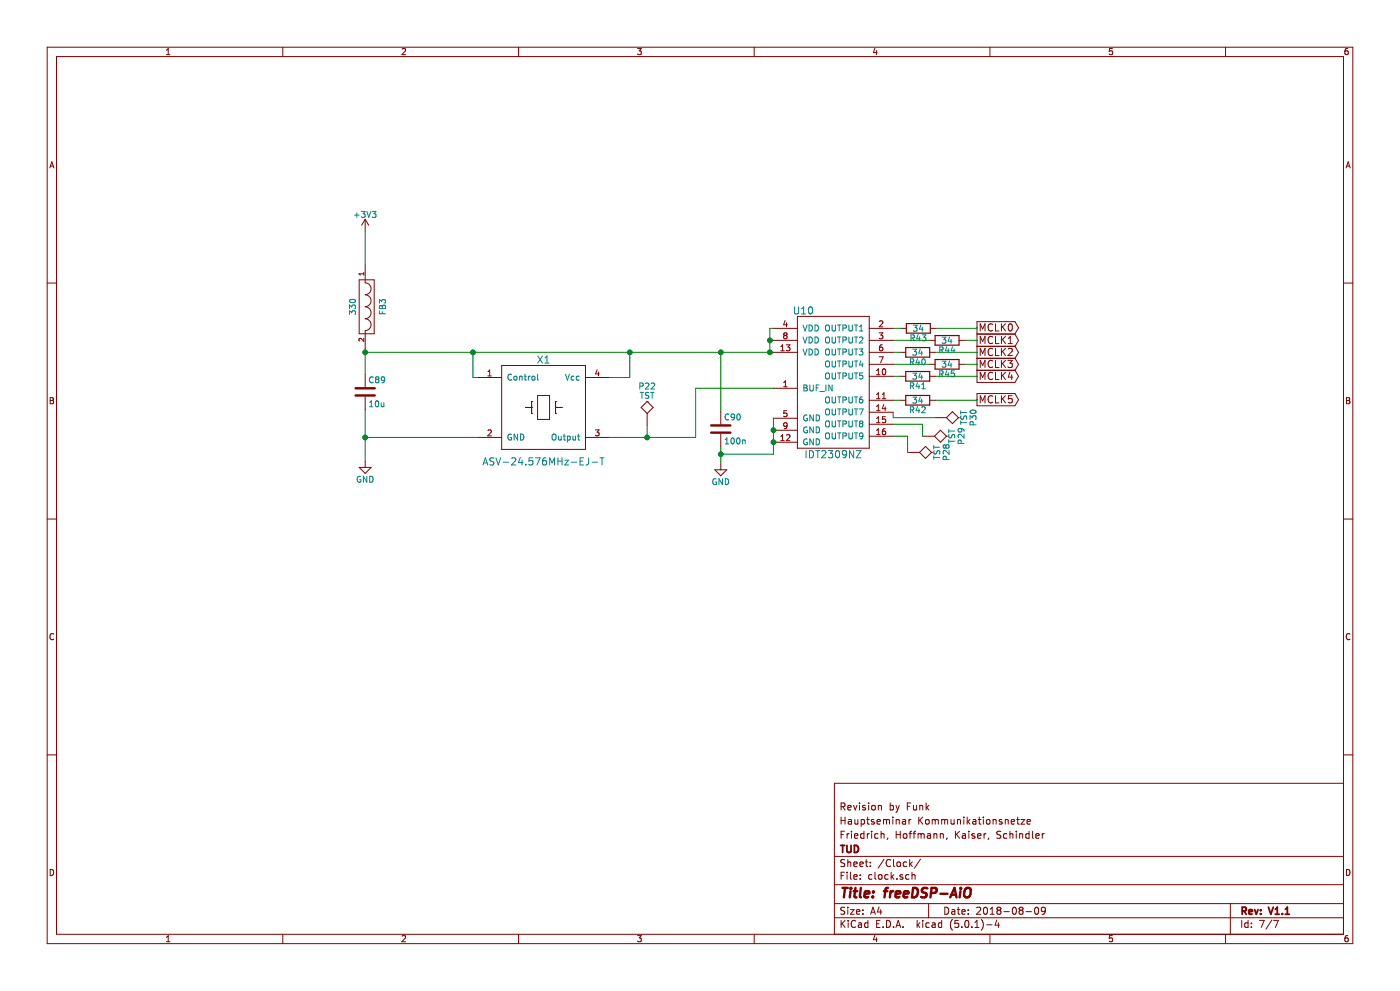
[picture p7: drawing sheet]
EESchema Schematic File Version 4
LIBS:smd_aio-cache
EELAYER 26 0
EELAYER END
$Descr A4 11693 8268
encoding utf-8
Sheet 7 7
Title "freeDSP-AiO"
Date "2018-08-09"
Rev "V1.1"
Comp "TUD"
Comment1 "Friedrich, Hoffmann, Kaiser, Schindler"
Comment2 "Hauptseminar Kommunikationsnetze"
Comment3 "Revision by Funk"
Comment4 ""
$EndDescr
$Comp
L smd_aio-rescue:Crystal_Oszillator X1
U 1 1
P 4540 3400
F 0 "X1" H 4540 3800 60  0000 C CNN
F 1 "ASV-24.576MHz-EJ-T" H 4540 2950 60  0000 C CNN
F 2 "fdsp_crystal-oscillator_new:Oscillator_SMD_Abracon_ASV-4pin_7.0x5.1mm_HandSoldering" H 4440 3300 60  0001 C CNN
F 3 "" H 4440 3300 60  0000 C CNN
	1    4540 3400
	1    0    0    -1  
$EndComp
$Comp
L smd_aio-rescue:FILTER FB3
U 1 1
P 3050 2560
F 0 "FB3" H 3050 2710 50  0000 C CNN
F 1 "330" H 3050 2460 50  0000 C CNN
F 2 "fdsp_capacitor:C_0805_HandSoldering" H 3050 2560 50  0001 C CNN
F 3 "" H 3050 2560 50  0000 C CNN
	1    3050 2560
	0    1    1    0   
$EndComp
$Comp
L smd_aio-rescue:+3V3 #PWR0141
U 1 1
P 3050 1930
F 0 "#PWR0141" H 3050 1780 50  0001 C CNN
F 1 "+3V3" H 3050 2070 50  0000 C CNN
F 2 "" H 3050 1930 60  0000 C CNN
F 3 "" H 3050 1930 60  0000 C CNN
	1    3050 1930
	1    0    0    -1  
$EndComp
$Comp
L smd_aio-rescue:C C89
U 1 1
P 3050 3270
F 0 "C89" H 3075 3370 50  0000 L CNN
F 1 "10u" H 3075 3170 50  0000 L CNN
F 2 "fdsp_capacitor:C_1206_HandSoldering" H 3088 3120 30  0001 C CNN
F 3 "" H 3050 3270 60  0000 C CNN
	1    3050 3270
	1    0    0    -1  
$EndComp
$Comp
L smd_aio-rescue:GND #PWR0142
U 1 1
P 3050 3850
F 0 "#PWR0142" H 3050 3600 50  0001 C CNN
F 1 "GND" H 3050 3700 50  0000 C CNN
F 2 "" H 3050 3850 60  0000 C CNN
F 3 "" H 3050 3850 60  0000 C CNN
	1    3050 3850
	1    0    0    -1  
$EndComp
Text GLabel 8160 2735 2    60   Output ~ 0
MCLK0
Text GLabel 8160 2840 2    60   Output ~ 0
MCLK1
Text GLabel 8160 3040 2    60   Output ~ 0
MCLK3
Text GLabel 8160 2940 2    60   Output ~ 0
MCLK2
Text GLabel 8160 3335 2    60   Output ~ 0
MCLK5
$Comp
L smd_aio-rescue:C C90
U 1 1
P 6020 3580
F 0 "C90" H 6045 3680 50  0000 L CNN
F 1 "100n" H 6045 3480 50  0000 L CNN
F 2 "fdsp_capacitor:C_1206_HandSoldering" H 6058 3430 30  0001 C CNN
F 3 "" H 6020 3580 60  0000 C CNN
	1    6020 3580
	1    0    0    -1  
$EndComp
$Comp
L smd_aio-rescue:GND #PWR0143
U 1 1
P 6020 3870
F 0 "#PWR0143" H 6020 3620 50  0001 C CNN
F 1 "GND" H 6020 3720 50  0000 C CNN
F 2 "" H 6020 3870 60  0000 C CNN
F 3 "" H 6020 3870 60  0000 C CNN
	1    6020 3870
	1    0    0    -1  
$EndComp
Text GLabel 8160 3140 2    60   Output ~ 0
MCLK4
Connection ~ 3050 2940
Wire Wire Line
	3050 3420 3050 3850
Wire Wire Line
	3050 2910 3050 3120
Wire Wire Line
	3050 1930 3050 2210
Wire Wire Line
	3990 3650 3050 3650
Connection ~ 3050 3650
Wire Wire Line
	3950 2940 3950 3150
Wire Wire Line
	3950 3150 3990 3150
Connection ~ 3950 2940
Wire Wire Line
	5090 3150 5260 3150
Wire Wire Line
	5260 3150 5260 2940
Connection ~ 5260 2940
Wire Wire Line
	5090 3650 5810 3650
Wire Wire Line
	5810 3650 5810 3240
Wire Wire Line
	5810 3240 6460 3240
Wire Wire Line
	6020 3730 6020 3870
Wire Wire Line
	6460 3790 6020 3790
Wire Wire Line
	6460 3490 6460 3790
Connection ~ 6020 3790
Connection ~ 6460 3690
Connection ~ 6460 3590
Wire Wire Line
	3050 2940 6460 2940
Wire Wire Line
	6430 2740 6430 2940
Wire Wire Line
	6430 2840 6460 2840
Connection ~ 6430 2940
Wire Wire Line
	6430 2740 6460 2740
Connection ~ 6430 2840
Wire Wire Line
	6020 3430 6020 2940
Connection ~ 6020 2940
$Comp
L smd_aio-rescue:R R45
U 1 1
P 7910 3040
F 0 "R45" V 7990 3040 50  0000 C CNN
F 1 "34" V 7910 3040 50  0000 C CNN
F 2 "fdsp_resistor:R_1206_HandSoldering" V 7840 3040 30  0001 C CNN
F 3 "" H 7910 3040 30  0000 C CNN
	1    7910 3040
	0    1    1    0   
$EndComp
Wire Wire Line
	7460 3040 7760 3040
Wire Wire Line
	8060 3040 8160 3040
$Comp
L smd_aio-rescue:R R40
U 1 1
P 7665 2940
F 0 "R40" V 7745 2940 50  0000 C CNN
F 1 "34" V 7665 2940 50  0000 C CNN
F 2 "fdsp_resistor:R_1206_HandSoldering" V 7595 2940 30  0001 C CNN
F 3 "" H 7665 2940 30  0000 C CNN
	1    7665 2940
	0    1    1    0   
$EndComp
Wire Wire Line
	7460 2940 7515 2940
Wire Wire Line
	7815 2940 8160 2940
$Comp
L smd_aio-rescue:R R44
U 1 1
P 7910 2840
F 0 "R44" V 7990 2840 50  0000 C CNN
F 1 "34" V 7910 2840 50  0000 C CNN
F 2 "fdsp_resistor:R_1206_HandSoldering" V 7840 2840 30  0001 C CNN
F 3 "" H 7910 2840 30  0000 C CNN
	1    7910 2840
	0    1    1    0   
$EndComp
$Comp
L smd_aio-rescue:R R43
U 1 1
P 7670 2740
F 0 "R43" V 7750 2740 50  0000 C CNN
F 1 "34" V 7670 2740 50  0000 C CNN
F 2 "fdsp_resistor:R_1206_HandSoldering" V 7600 2740 30  0001 C CNN
F 3 "" H 7670 2740 30  0000 C CNN
	1    7670 2740
	0    1    1    0   
$EndComp
Wire Wire Line
	7460 2740 7520 2740
Wire Wire Line
	7820 2740 8160 2740
Wire Wire Line
	8160 2740 8160 2735
Wire Wire Line
	7460 2840 7760 2840
Wire Wire Line
	8060 2840 8160 2840
$Comp
L smd_aio-rescue:R R41
U 1 1
P 7665 3140
F 0 "R41" V 7745 3140 50  0000 C CNN
F 1 "34" V 7665 3140 50  0000 C CNN
F 2 "fdsp_resistor:R_1206_HandSoldering" V 7595 3140 30  0001 C CNN
F 3 "" H 7665 3140 30  0000 C CNN
	1    7665 3140
	0    1    1    0   
$EndComp
Wire Wire Line
	7460 3140 7515 3140
Wire Wire Line
	7815 3140 8160 3140
$Comp
L smd_aio-rescue:R R42
U 1 1
P 7665 3340
F 0 "R42" V 7745 3340 50  0000 C CNN
F 1 "34" V 7665 3340 50  0000 C CNN
F 2 "fdsp_resistor:R_1206_HandSoldering" V 7595 3340 30  0001 C CNN
F 3 "" H 7665 3340 30  0000 C CNN
	1    7665 3340
	0    1    1    0   
$EndComp
Wire Wire Line
	7460 3340 7515 3340
Wire Wire Line
	7815 3340 8160 3340
Wire Wire Line
	8160 3340 8160 3335
$Comp
L smd_aio-rescue:TST P22
U 1 1
P 5405 3550
F 0 "P22" H 5405 3850 50  0000 C BNN
F 1 "TST" H 5405 3800 50  0000 C CNN
F 2 "fdsp_misc:Measurement_Point_Round-SMD-Pad_Small" H 5405 3550 50  0001 C CNN
F 3 "" H 5405 3550 50  0000 C CNN
	1    5405 3550
	1    0    0    -1  
$EndComp
Wire Wire Line
	5405 3550 5405 3650
Connection ~ 5405 3650
$Comp
L smd_aio-rescue:IDT2309NZ U10
U 1 1
P 6910 3040
F 0 "U10" H 6710 3490 60  0000 C CNN
F 1 "IDT2309NZ" H 6960 2290 60  0000 C CNN
F 2 "Library_clock:SOIC-16_3.9x9.9mm_Pitch1.27mm" H 6910 2690 60  0001 C CNN
F 3 "" H 6910 2690 60  0001 C CNN
	1    6910 3040
	1    0    0    -1  
$EndComp
$Comp
L smd_aio-rescue:TST P30
U 1 1
P 7805 3485
F 0 "P30" H 7805 3785 50  0000 C BNN
F 1 "TST" H 7805 3735 50  0000 C CNN
F 2 "fdsp_misc:Measurement_Point_Round-SMD-Pad_Small" H 7805 3485 50  0001 C CNN
F 3 "" H 7805 3485 50  0000 C CNN
	1    7805 3485
	0    1    1    0   
$EndComp
$Comp
L smd_aio-rescue:TST P29
U 1 1
P 7705 3640
F 0 "P29" H 7705 3940 50  0000 C BNN
F 1 "TST" H 7705 3890 50  0000 C CNN
F 2 "fdsp_misc:Measurement_Point_Round-SMD-Pad_Small" H 7705 3640 50  0001 C CNN
F 3 "" H 7705 3640 50  0000 C CNN
	1    7705 3640
	0    1    1    0   
$EndComp
$Comp
L smd_aio-rescue:TST P28
U 1 1
P 7580 3775
F 0 "P28" H 7580 4075 50  0000 C BNN
F 1 "TST" H 7580 4025 50  0000 C CNN
F 2 "fdsp_misc:Measurement_Point_Round-SMD-Pad_Small" H 7580 3775 50  0001 C CNN
F 3 "" H 7580 3775 50  0000 C CNN
	1    7580 3775
	0    1    1    0   
$EndComp
Wire Wire Line
	7460 3440 7460 3485
Wire Wire Line
	7460 3485 7805 3485
Wire Wire Line
	7460 3540 7705 3540
Wire Wire Line
	7705 3540 7705 3640
Wire Wire Line
	7460 3640 7580 3640
Wire Wire Line
	7580 3640 7580 3775
$EndSCHEMATC
